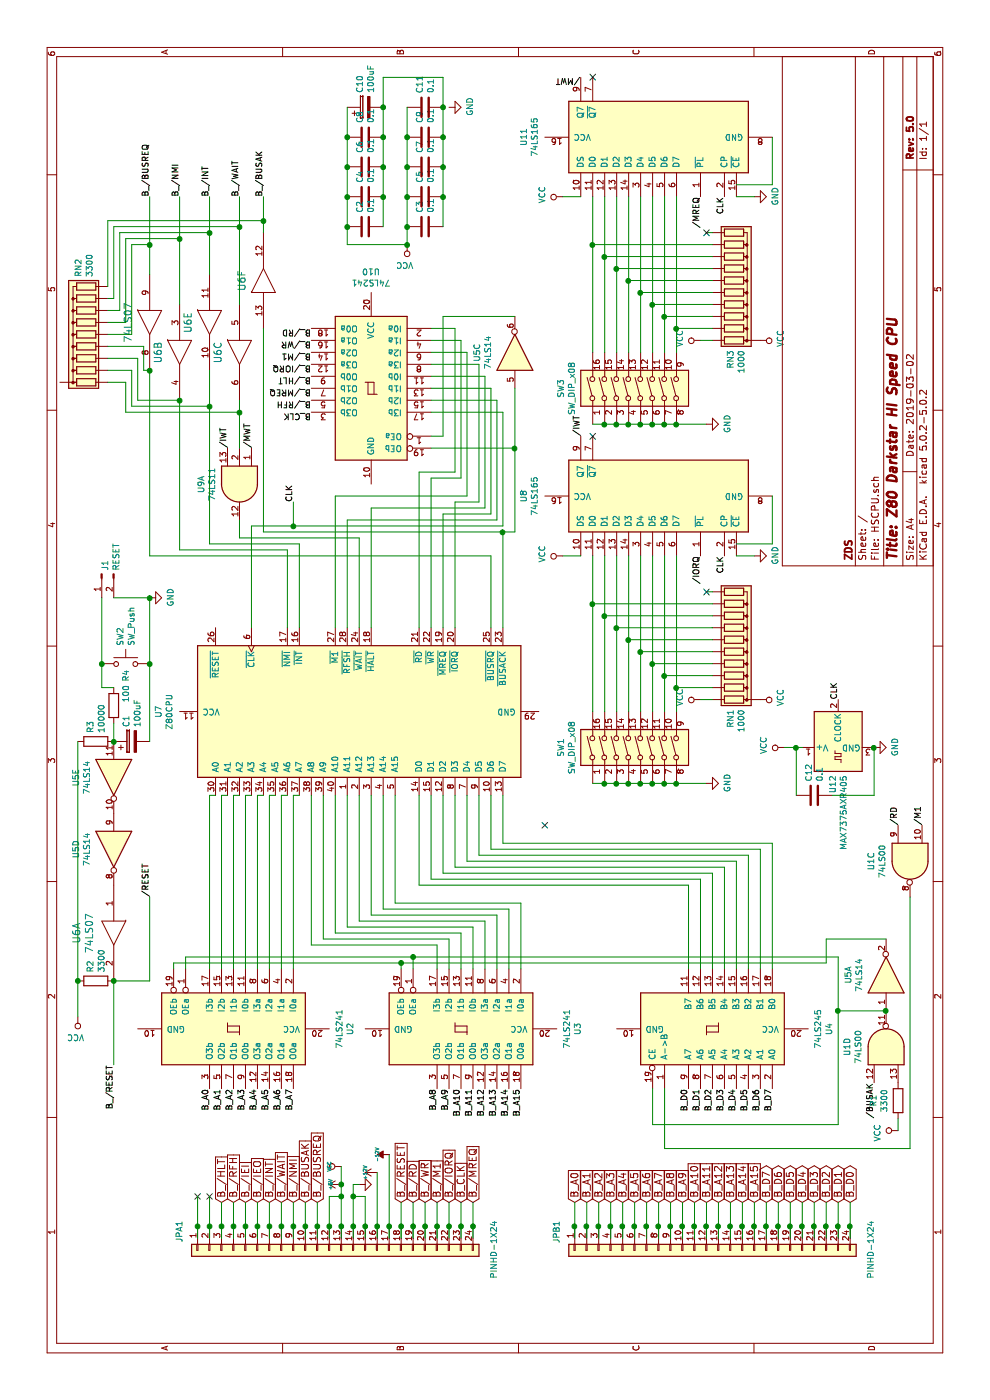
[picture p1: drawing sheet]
EESchema Schematic File Version 4
LIBS:HSCPU-cache
EELAYER 26 0
EELAYER END
$Descr A4 11693 8268
encoding utf-8
Sheet 1 1
Title "Z80 Darkstar HI Speed CPU"
Date "2019-03-02"
Rev "5.0"
Comp "ZDS"
Comment1 ""
Comment2 ""
Comment3 ""
Comment4 ""
$EndDescr
$Comp
L Connector_Generic:Conn_01x24 JPB1
U 1 1
P 1250 5900
F 0 "JPB1" H 1000 7125 50  0000 L BNN
F 1 "PINHD-1X24" H 1000 4500 50  0000 L BNN
F 2 "Pin_Headers:Pin_Header_Angled_1x24" H 1250 6050 50  0001 C CNN
F 3 "" H 1250 5900 60  0000 C CNN
	1    1250 5900
	-1   0    0    -1  
$EndComp
$Comp
L Connector_Generic:Conn_01x24 JPA1
U 1 1
P 1250 2750
F 0 "JPA1" H 1000 3975 50  0000 L BNN
F 1 "PINHD-1X24" H 1000 1350 50  0000 L BNN
F 2 "Pin_Headers:Pin_Header_Angled_1x24" H 1250 2900 50  0001 C CNN
F 3 "" H 1250 2750 60  0000 C CNN
	1    1250 2750
	-1   0    0    -1  
$EndComp
Text GLabel 1650 6400 2    60   BiDi ~ 0
B_D7
Text GLabel 1650 6500 2    60   BiDi ~ 0
B_D6
Text GLabel 1650 6600 2    60   BiDi ~ 0
B_D5
Text GLabel 1650 6700 2    60   BiDi ~ 0
B_D4
Text GLabel 1650 6800 2    60   BiDi ~ 0
B_D3
Text GLabel 1650 6900 2    60   BiDi ~ 0
B_D2
Text GLabel 1650 7000 2    60   BiDi ~ 0
B_D1
Text GLabel 1650 7100 2    60   BiDi ~ 0
B_D0
NoConn ~ 1700 1650
NoConn ~ 1700 1750
$Comp
L power:-12V #PWR05
U 1 1
P 2050 3250
F 0 "#PWR05" H 2050 3380 20  0001 C CNN
F 1 "-12V" H 2050 3350 30  0000 C CNN
F 2 "" H 2050 3250 60  0000 C CNN
F 3 "" H 2050 3250 60  0000 C CNN
	1    2050 3250
	1    0    0    -1  
$EndComp
$Comp
L power:+5V #PWR01
U 1 1
P 1800 2850
F 0 "#PWR01" H 1800 2940 20  0001 C CNN
F 1 "+5V" H 1800 2940 30  0000 C CNN
F 2 "" H 1800 2850 60  0000 C CNN
F 3 "" H 1800 2850 60  0000 C CNN
	1    1800 2850
	1    0    0    -1  
$EndComp
$Comp
L power:GND #PWR02
U 1 1
P 1800 3000
F 0 "#PWR02" H 1800 3000 30  0001 C CNN
F 1 "GND" H 1800 2930 30  0001 C CNN
F 2 "" H 1800 3000 60  0000 C CNN
F 3 "" H 1800 3000 60  0000 C CNN
	1    1800 3000
	1    0    0    -1  
$EndComp
$Comp
L power:+12V #PWR03
U 1 1
P 1900 3150
F 0 "#PWR03" H 1900 3100 20  0001 C CNN
F 1 "+12V" H 1900 3250 30  0000 C CNN
F 2 "" H 1900 3150 60  0000 C CNN
F 3 "" H 1900 3150 60  0000 C CNN
	1    1900 3150
	1    0    0    -1  
$EndComp
$Comp
L power:VCC #PWR04
U 1 1
P 1950 2850
F 0 "#PWR04" H 1950 2950 30  0001 C CNN
F 1 "VCC" H 1950 2950 30  0000 C CNN
F 2 "" H 1950 2850 60  0000 C CNN
F 3 "" H 1950 2850 60  0000 C CNN
	1    1950 2850
	1    0    0    -1  
$EndComp
Wire Wire Line
	1350 6400 1450 6400
Wire Wire Line
	1350 6500 1450 6500
Wire Wire Line
	1350 6600 1450 6600
Wire Wire Line
	1350 6700 1450 6700
Wire Wire Line
	1350 6800 1450 6800
Wire Wire Line
	1350 6900 1450 6900
Wire Wire Line
	1350 7000 1450 7000
Wire Wire Line
	1350 7100 1450 7100
Wire Wire Line
	1350 6300 1450 6300
Wire Wire Line
	1350 6200 1450 6200
Wire Wire Line
	1350 6100 1450 6100
Wire Wire Line
	1350 6000 1450 6000
Wire Wire Line
	1350 5900 1450 5900
Wire Wire Line
	1350 5800 1450 5800
Wire Wire Line
	1350 5700 1450 5700
Wire Wire Line
	1350 1650 1450 1650
Wire Wire Line
	1350 1750 1450 1750
Wire Wire Line
	1350 1850 1450 1850
Wire Wire Line
	1350 1950 1450 1950
Wire Wire Line
	1350 2950 1450 2950
Wire Wire Line
	1350 3050 1450 3050
Wire Wire Line
	1700 3050 1700 2950
Wire Wire Line
	1800 2950 1800 3000
Connection ~ 1700 2950
Wire Wire Line
	1350 2750 1450 2750
Wire Wire Line
	1700 2750 1700 2850
Wire Wire Line
	1350 2850 1450 2850
Connection ~ 1700 2850
Wire Wire Line
	1350 3550 1450 3550
Wire Wire Line
	1350 2650 1450 2650
Wire Wire Line
	1350 2450 1450 2450
Wire Wire Line
	1350 2350 1450 2350
Wire Wire Line
	1350 2250 1450 2250
Wire Wire Line
	1350 2550 1450 2550
Wire Wire Line
	1900 3150 1450 3150
Wire Wire Line
	1700 2950 1800 2950
Wire Wire Line
	1350 2150 1450 2150
Wire Wire Line
	1350 3950 1450 3950
Wire Wire Line
	1350 2050 1450 2050
Wire Wire Line
	1350 5600 1450 5600
Text GLabel 1650 3850 2    60   Input ~ 0
B_CLK
Text GLabel 1650 3550 2    60   Input ~ 0
B_/WR
Text GLabel 1650 3650 2    60   Input ~ 0
B_/M1
Text GLabel 1650 3750 2    60   Input ~ 0
B_/IORQ
Text GLabel 1650 3950 2    60   Input ~ 0
B_/MREQ
Text GLabel 1650 6300 2    60   Input ~ 0
B_A15
Text GLabel 1650 6200 2    60   Input ~ 0
B_A14
Text GLabel 1650 6100 2    60   Input ~ 0
B_A13
Text GLabel 1650 6000 2    60   Input ~ 0
B_A12
Text GLabel 1650 5900 2    60   Input ~ 0
B_A11
Text GLabel 1650 5800 2    60   Input ~ 0
B_A10
Text GLabel 1650 5700 2    60   Input ~ 0
B_A9
Text GLabel 1650 5600 2    60   Input ~ 0
B_A8
Text GLabel 1650 5500 2    60   Input ~ 0
B_A7
Text GLabel 1650 5400 2    60   Input ~ 0
B_A6
Text GLabel 1650 5300 2    60   Input ~ 0
B_A5
Text GLabel 1650 5200 2    60   Input ~ 0
B_A4
Text GLabel 1650 5100 2    60   Input ~ 0
B_A3
Text GLabel 1650 5000 2    60   Input ~ 0
B_A2
Text GLabel 1650 4900 2    60   Input ~ 0
B_A1
Text GLabel 1650 4800 2    60   Input ~ 0
B_A0
Wire Wire Line
	1350 3850 1450 3850
Wire Wire Line
	1350 3450 1450 3450
Wire Wire Line
	1350 3350 1450 3350
Wire Wire Line
	1350 3750 1450 3750
Wire Wire Line
	1350 3650 1450 3650
Wire Wire Line
	1350 3250 1450 3250
Wire Wire Line
	1650 5100 1450 5100
Wire Wire Line
	1350 5500 1450 5500
Wire Wire Line
	1350 4800 1450 4800
Wire Wire Line
	1350 5200 1450 5200
Wire Wire Line
	1350 4900 1450 4900
Wire Wire Line
	1350 5300 1450 5300
Wire Wire Line
	1350 5000 1450 5000
Wire Wire Line
	1350 5400 1450 5400
Text GLabel 1650 3450 2    60   Input ~ 0
B_/RD
Text GLabel 1650 3350 2    60   Input ~ 0
B_/RESET
Text GLabel 1650 2250 2    60   Input ~ 0
B_/INT
Text GLabel 1650 1950 2    60   Input ~ 0
B_/RFH
Text GLabel 1650 1850 2    60   Input ~ 0
B_/HLT
Text GLabel 1650 2650 2    60   Input ~ 0
B_/BUSREQ
Text GLabel 1650 2550 2    60   Input ~ 0
B_/BUSAK
Text GLabel 1650 2450 2    60   Input ~ 0
B_/NMI
Text GLabel 1650 2350 2    60   Input ~ 0
B_/WAIT
Text GLabel 1650 2150 2    60   Input ~ 0
B_/IEO
Text GLabel 1650 2050 2    60   Input ~ 0
B_/IEI
Wire Wire Line
	1700 2850 1800 2850
Connection ~ 1450 1650
Wire Wire Line
	1450 1650 1700 1650
Connection ~ 1450 1750
Wire Wire Line
	1450 1750 1700 1750
Connection ~ 1450 1850
Wire Wire Line
	1450 1850 1650 1850
Connection ~ 1450 1950
Wire Wire Line
	1450 1950 1650 1950
Connection ~ 1450 2050
Wire Wire Line
	1450 2050 1650 2050
Connection ~ 1450 2150
Wire Wire Line
	1450 2150 1650 2150
Connection ~ 1450 2250
Wire Wire Line
	1450 2250 1650 2250
Connection ~ 1450 2350
Wire Wire Line
	1450 2350 1650 2350
Connection ~ 1450 2450
Wire Wire Line
	1450 2450 1650 2450
Connection ~ 1450 2550
Wire Wire Line
	1450 2550 1650 2550
Connection ~ 1450 2650
Wire Wire Line
	1450 2650 1650 2650
Connection ~ 1450 2750
Wire Wire Line
	1450 2750 1700 2750
Connection ~ 1450 2850
Wire Wire Line
	1450 2850 1700 2850
Connection ~ 1450 2950
Wire Wire Line
	1450 2950 1700 2950
Connection ~ 1450 3050
Wire Wire Line
	1450 3050 1700 3050
Connection ~ 1450 3150
Wire Wire Line
	1450 3150 1350 3150
Connection ~ 1450 3250
Wire Wire Line
	1450 3250 2050 3250
Connection ~ 1450 3350
Wire Wire Line
	1450 3350 1650 3350
Connection ~ 1450 3450
Wire Wire Line
	1450 3450 1650 3450
Connection ~ 1450 3550
Wire Wire Line
	1450 3550 1650 3550
Connection ~ 1450 3650
Wire Wire Line
	1450 3650 1650 3650
Connection ~ 1450 3750
Wire Wire Line
	1450 3750 1650 3750
Connection ~ 1450 3850
Wire Wire Line
	1450 3850 1650 3850
Connection ~ 1450 3950
Wire Wire Line
	1450 3950 1650 3950
Connection ~ 1450 4800
Wire Wire Line
	1450 4800 1650 4800
Connection ~ 1450 4900
Wire Wire Line
	1450 4900 1650 4900
Connection ~ 1450 5000
Wire Wire Line
	1450 5000 1650 5000
Connection ~ 1450 5100
Wire Wire Line
	1450 5100 1350 5100
Connection ~ 1450 5200
Wire Wire Line
	1450 5200 1650 5200
Connection ~ 1450 5300
Wire Wire Line
	1450 5300 1650 5300
Connection ~ 1450 5400
Wire Wire Line
	1450 5400 1650 5400
Connection ~ 1450 5500
Wire Wire Line
	1450 5500 1650 5500
Connection ~ 1450 5600
Wire Wire Line
	1450 5600 1650 5600
Connection ~ 1450 5700
Wire Wire Line
	1450 5700 1650 5700
Connection ~ 1450 5800
Wire Wire Line
	1450 5800 1650 5800
Connection ~ 1450 5900
Wire Wire Line
	1450 5900 1650 5900
Connection ~ 1450 6000
Wire Wire Line
	1450 6000 1650 6000
Connection ~ 1450 6100
Wire Wire Line
	1450 6100 1650 6100
Connection ~ 1450 6200
Wire Wire Line
	1450 6200 1650 6200
Connection ~ 1450 6300
Wire Wire Line
	1450 6300 1650 6300
Connection ~ 1450 6400
Wire Wire Line
	1450 6400 1650 6400
Connection ~ 1450 6500
Wire Wire Line
	1450 6500 1650 6500
Connection ~ 1450 6600
Wire Wire Line
	1450 6600 1650 6600
Connection ~ 1450 6700
Wire Wire Line
	1450 6700 1650 6700
Connection ~ 1450 6800
Wire Wire Line
	1450 6800 1650 6800
Connection ~ 1450 6900
Wire Wire Line
	1450 6900 1650 6900
Connection ~ 1450 7000
Wire Wire Line
	1450 7000 1650 7000
Connection ~ 1450 7100
Wire Wire Line
	1450 7100 1650 7100
Connection ~ 1800 2850
Wire Wire Line
	1800 2850 1950 2850
$Comp
L 74xx:74LS241 U2
U 1 1
P 3100 1950
F 0 "U2" H 3100 2928 50  0000 C CNN
F 1 "74LS241" H 3100 2837 50  0000 C CNN
F 2 "" H 3100 1950 50  0001 C CNN
F 3 "http://www.ti.com/lit/gpn/sn74LS241" H 3100 1950 50  0001 C CNN
	1    3100 1950
	-1   0    0    1   
$EndComp
$Comp
L 74xx:74LS241 U3
U 1 1
P 3100 3850
F 0 "U3" H 3100 4828 50  0000 C CNN
F 1 "74LS241" H 3100 4737 50  0000 C CNN
F 2 "" H 3100 3850 50  0001 C CNN
F 3 "http://www.ti.com/lit/gpn/sn74LS241" H 3100 3850 50  0001 C CNN
	1    3100 3850
	-1   0    0    1   
$EndComp
$Comp
L 74xx:74LS241 U10
U 1 1
P 8450 3100
F 0 "U10" H 8450 4078 50  0000 C CNN
F 1 "74LS241" H 8450 3987 50  0000 C CNN
F 2 "" H 8450 3100 50  0001 C CNN
F 3 "http://www.ti.com/lit/gpn/sn74LS241" H 8450 3100 50  0001 C CNN
	1    8450 3100
	0    1    -1   0   
$EndComp
$Comp
L 74xx:74LS245 U4
U 1 1
P 3100 5950
F 0 "U4" H 3100 6928 50  0000 C CNN
F 1 "74LS245" H 3100 6837 50  0000 C CNN
F 2 "" H 3100 5950 50  0001 C CNN
F 3 "http://www.ti.com/lit/gpn/sn74LS245" H 3100 5950 50  0001 C CNN
	1    3100 5950
	1    0    0    1   
$EndComp
$Comp
L CPU:Z80CPU U7
U 1 1
P 5750 3000
F 0 "U7" H 5750 4678 50  0000 C CNN
F 1 "Z80CPU" H 5750 4587 50  0000 C CNN
F 2 "" H 5750 3400 50  0001 C CNN
F 3 "www.zilog.com/manage_directlink.php?filepath=docs/z80/um0080" H 5750 3400 50  0001 C CNN
	1    5750 3000
	-1   0    0    -1  
$EndComp
$Comp
L 74xx:74LS165 U8
U 1 1
P 7550 5450
F 0 "U8" H 7550 6528 50  0000 C CNN
F 1 "74LS165" H 7550 6437 50  0000 C CNN
F 2 "" H 7550 5450 50  0001 C CNN
F 3 "http://www.ti.com/lit/gpn/sn74LS165" H 7550 5450 50  0001 C CNN
	1    7550 5450
	1    0    0    -1  
$EndComp
$Comp
L Device:R_Network10 RN1
U 1 1
P 6350 6150
F 0 "RN1" H 5770 6104 50  0000 R CNN
F 1 "1000" H 5770 6195 50  0000 R CNN
F 2 "Resistor_THT:R_Array_SIP11" V 6925 6150 50  0001 C CNN
F 3 "http://www.vishay.com/docs/31509/csc.pdf" H 6350 6150 50  0001 C CNN
	1    6350 6150
	1    0    0    1   
$EndComp
$Comp
L Switch:SW_DIP_x08 SW1
U 1 1
P 5450 5350
F 0 "SW1" H 5450 6017 50  0000 C CNN
F 1 "SW_DIP_x08" H 5450 5926 50  0000 C CNN
F 2 "" H 5450 5350 50  0001 C CNN
F 3 "" H 5450 5350 50  0001 C CNN
	1    5450 5350
	1    0    0    -1  
$EndComp
Wire Wire Line
	5150 4950 5150 5050
Connection ~ 5150 5050
Wire Wire Line
	5150 5050 5150 5150
Connection ~ 5150 5150
Wire Wire Line
	5150 5150 5150 5250
Connection ~ 5150 5250
Wire Wire Line
	5150 5250 5150 5350
Connection ~ 5150 5350
Wire Wire Line
	5150 5350 5150 5450
Connection ~ 5150 5450
Wire Wire Line
	5150 5450 5150 5550
Connection ~ 5150 5550
Wire Wire Line
	5150 5550 5150 5650
Connection ~ 5150 5650
Wire Wire Line
	5150 5650 5150 5900
$Comp
L power:GND #PWR08
U 1 1
P 5150 5900
F 0 "#PWR08" H 5150 5650 50  0001 C CNN
F 1 "GND" H 5155 5727 50  0000 C CNN
F 2 "" H 5150 5900 50  0001 C CNN
F 3 "" H 5150 5900 50  0001 C CNN
	1    5150 5900
	1    0    0    -1  
$EndComp
$Comp
L power:VCC #PWR09
U 1 1
P 5850 5850
F 0 "#PWR09" H 5850 5700 50  0001 C CNN
F 1 "VCC" H 5867 6023 50  0000 C CNN
F 2 "" H 5850 5850 50  0001 C CNN
F 3 "" H 5850 5850 50  0001 C CNN
	1    5850 5850
	1    0    0    -1  
$EndComp
Wire Wire Line
	5850 5850 5850 5950
$Comp
L power:VCC #PWR012
U 1 1
P 7050 4700
F 0 "#PWR012" H 7050 4550 50  0001 C CNN
F 1 "VCC" H 7067 4873 50  0000 C CNN
F 2 "" H 7050 4700 50  0001 C CNN
F 3 "" H 7050 4700 50  0001 C CNN
	1    7050 4700
	1    0    0    -1  
$EndComp
Wire Wire Line
	7050 4700 7050 4850
Wire Wire Line
	6750 5950 6750 5900
NoConn ~ 6750 5900
NoConn ~ 4800 4550
$Comp
L power:GND #PWR013
U 1 1
P 7050 6300
F 0 "#PWR013" H 7050 6050 50  0001 C CNN
F 1 "GND" H 7055 6127 50  0000 C CNN
F 2 "" H 7050 6300 50  0001 C CNN
F 3 "" H 7050 6300 50  0001 C CNN
	1    7050 6300
	1    0    0    -1  
$EndComp
Wire Wire Line
	7050 6150 7050 6300
Wire Wire Line
	5750 5650 5950 5650
Wire Wire Line
	5750 5550 6050 5550
Wire Wire Line
	5750 5450 6150 5450
Wire Wire Line
	5750 5350 6250 5350
Wire Wire Line
	5750 5250 6350 5250
Wire Wire Line
	5750 5150 6450 5150
Wire Wire Line
	5750 5050 6550 5050
Wire Wire Line
	5750 4950 6650 4950
$Comp
L 74xx:74LS165 U11
U 1 1
P 10550 5450
F 0 "U11" H 10550 6528 50  0000 C CNN
F 1 "74LS165" H 10550 6437 50  0000 C CNN
F 2 "" H 10550 5450 50  0001 C CNN
F 3 "http://www.ti.com/lit/gpn/sn74LS165" H 10550 5450 50  0001 C CNN
	1    10550 5450
	1    0    0    -1  
$EndComp
$Comp
L Device:R_Network10 RN3
U 1 1
P 9350 6150
F 0 "RN3" H 8770 6104 50  0000 R CNN
F 1 "1000" H 8770 6195 50  0000 R CNN
F 2 "Resistor_THT:R_Array_SIP11" V 9925 6150 50  0001 C CNN
F 3 "http://www.vishay.com/docs/31509/csc.pdf" H 9350 6150 50  0001 C CNN
	1    9350 6150
	1    0    0    1   
$EndComp
$Comp
L Switch:SW_DIP_x08 SW3
U 1 1
P 8450 5350
F 0 "SW3" H 8450 6017 50  0000 C CNN
F 1 "SW_DIP_x08" H 8450 5926 50  0000 C CNN
F 2 "" H 8450 5350 50  0001 C CNN
F 3 "" H 8450 5350 50  0001 C CNN
	1    8450 5350
	1    0    0    -1  
$EndComp
Wire Wire Line
	8150 4950 8150 5050
Connection ~ 8150 5050
Wire Wire Line
	8150 5050 8150 5150
Connection ~ 8150 5150
Wire Wire Line
	8150 5150 8150 5250
Connection ~ 8150 5250
Wire Wire Line
	8150 5250 8150 5350
Connection ~ 8150 5350
Wire Wire Line
	8150 5350 8150 5450
Connection ~ 8150 5450
Wire Wire Line
	8150 5450 8150 5550
Connection ~ 8150 5550
Wire Wire Line
	8150 5550 8150 5650
Connection ~ 8150 5650
Wire Wire Line
	8150 5650 8150 5900
$Comp
L power:GND #PWR014
U 1 1
P 8150 5900
F 0 "#PWR014" H 8150 5650 50  0001 C CNN
F 1 "GND" H 8155 5727 50  0000 C CNN
F 2 "" H 8150 5900 50  0001 C CNN
F 3 "" H 8150 5900 50  0001 C CNN
	1    8150 5900
	1    0    0    -1  
$EndComp
$Comp
L power:VCC #PWR015
U 1 1
P 8850 5850
F 0 "#PWR015" H 8850 5700 50  0001 C CNN
F 1 "VCC" H 8867 6023 50  0000 C CNN
F 2 "" H 8850 5850 50  0001 C CNN
F 3 "" H 8850 5850 50  0001 C CNN
	1    8850 5850
	1    0    0    -1  
$EndComp
Wire Wire Line
	8850 5850 8850 5950
$Comp
L power:VCC #PWR017
U 1 1
P 10050 4700
F 0 "#PWR017" H 10050 4550 50  0001 C CNN
F 1 "VCC" H 10067 4873 50  0000 C CNN
F 2 "" H 10050 4700 50  0001 C CNN
F 3 "" H 10050 4700 50  0001 C CNN
	1    10050 4700
	1    0    0    -1  
$EndComp
Wire Wire Line
	10050 4700 10050 4850
Wire Wire Line
	9750 5950 9750 5900
NoConn ~ 9750 5900
$Comp
L power:GND #PWR018
U 1 1
P 10050 6300
F 0 "#PWR018" H 10050 6050 50  0001 C CNN
F 1 "GND" H 10055 6127 50  0000 C CNN
F 2 "" H 10050 6300 50  0001 C CNN
F 3 "" H 10050 6300 50  0001 C CNN
	1    10050 6300
	1    0    0    -1  
$EndComp
Wire Wire Line
	10050 6150 10050 6300
Wire Wire Line
	8750 5650 8950 5650
Wire Wire Line
	8750 5550 9050 5550
Wire Wire Line
	8750 5450 9150 5450
Wire Wire Line
	8750 5350 9250 5350
Wire Wire Line
	8750 5250 9350 5250
Wire Wire Line
	8750 5150 9450 5150
Wire Wire Line
	8750 5050 9550 5050
Wire Wire Line
	8750 4950 9650 4950
Wire Wire Line
	5950 5950 5950 5650
Connection ~ 5950 5650
Wire Wire Line
	5950 5650 7050 5650
Wire Wire Line
	6050 5950 6050 5550
Connection ~ 6050 5550
Wire Wire Line
	6050 5550 7050 5550
Wire Wire Line
	6150 5950 6150 5450
Connection ~ 6150 5450
Wire Wire Line
	6150 5450 7050 5450
Wire Wire Line
	6250 5950 6250 5350
Connection ~ 6250 5350
Wire Wire Line
	6250 5350 7050 5350
Wire Wire Line
	6350 5950 6350 5250
Connection ~ 6350 5250
Wire Wire Line
	6350 5250 7050 5250
Wire Wire Line
	6450 5950 6450 5150
Connection ~ 6450 5150
Wire Wire Line
	6450 5150 7050 5150
Wire Wire Line
	6550 5950 6550 5050
Connection ~ 6550 5050
Wire Wire Line
	6550 5050 7050 5050
Wire Wire Line
	6650 5950 6650 4950
Connection ~ 6650 4950
Wire Wire Line
	6650 4950 7050 4950
Wire Wire Line
	8950 5950 8950 5650
Connection ~ 8950 5650
Wire Wire Line
	8950 5650 10050 5650
Wire Wire Line
	9050 5950 9050 5550
Connection ~ 9050 5550
Wire Wire Line
	9050 5550 10050 5550
Wire Wire Line
	9150 5950 9150 5450
Connection ~ 9150 5450
Wire Wire Line
	9150 5450 10050 5450
Wire Wire Line
	9250 5950 9250 5350
Connection ~ 9250 5350
Wire Wire Line
	9250 5350 10050 5350
Wire Wire Line
	9350 5950 9350 5250
Connection ~ 9350 5250
Wire Wire Line
	9350 5250 10050 5250
Wire Wire Line
	9450 5950 9450 5150
Connection ~ 9450 5150
Wire Wire Line
	9450 5150 10050 5150
Wire Wire Line
	9550 5950 9550 5050
Connection ~ 9550 5050
Wire Wire Line
	9550 5050 10050 5050
Wire Wire Line
	9650 5950 9650 4950
Connection ~ 9650 4950
Wire Wire Line
	9650 4950 10050 4950
Wire Wire Line
	7150 6150 7150 6450
Wire Wire Line
	7150 6450 7550 6450
Wire Wire Line
	10150 6150 10150 6450
Wire Wire Line
	10150 6450 10550 6450
$Comp
L power:VCC #PWR010
U 1 1
P 5850 6350
F 0 "#PWR010" H 5850 6200 50  0001 C CNN
F 1 "VCC" H 5867 6523 50  0000 C CNN
F 2 "" H 5850 6350 50  0001 C CNN
F 3 "" H 5850 6350 50  0001 C CNN
	1    5850 6350
	1    0    0    1   
$EndComp
$Comp
L power:VCC #PWR016
U 1 1
P 8850 6350
F 0 "#PWR016" H 8850 6200 50  0001 C CNN
F 1 "VCC" H 8867 6523 50  0000 C CNN
F 2 "" H 8850 6350 50  0001 C CNN
F 3 "" H 8850 6350 50  0001 C CNN
	1    8850 6350
	1    0    0    1   
$EndComp
Text Label 7050 5850 2    50   ~ 0
/IORQ
Text Label 10050 5850 2    50   ~ 0
/MREQ
Text Label 7050 6050 2    50   ~ 0
CLK
Text Label 10050 6050 2    50   ~ 0
CLK
NoConn ~ 8050 4950
NoConn ~ 11050 4950
Wire Wire Line
	3600 3650 3800 3650
Wire Wire Line
	3800 3650 3800 2600
Wire Wire Line
	3800 2600 5050 2600
Wire Wire Line
	3600 3750 3850 3750
Wire Wire Line
	3850 3750 3850 2700
Wire Wire Line
	3850 2700 5050 2700
Wire Wire Line
	3600 3850 3900 3850
Wire Wire Line
	3900 3850 3900 2800
Wire Wire Line
	3900 2800 5050 2800
Wire Wire Line
	3600 3950 3950 3950
Wire Wire Line
	3950 3950 3950 2900
Wire Wire Line
	3950 2900 5050 2900
Wire Wire Line
	3600 4050 4000 4050
Wire Wire Line
	4000 4050 4000 3000
Wire Wire Line
	4000 3000 5050 3000
Wire Wire Line
	3600 4150 4050 4150
Wire Wire Line
	4050 4150 4050 3100
Wire Wire Line
	4050 3100 5050 3100
Wire Wire Line
	3600 4250 4100 4250
Wire Wire Line
	4100 4250 4100 3200
Wire Wire Line
	4100 3200 5050 3200
Wire Wire Line
	3600 4350 4150 4350
Wire Wire Line
	4150 4350 4150 3300
Wire Wire Line
	4150 3300 5050 3300
Wire Wire Line
	3600 1750 5050 1750
Wire Wire Line
	5050 1750 5050 1800
Wire Wire Line
	5050 1850 5050 1900
Wire Wire Line
	3600 1850 5050 1850
Wire Wire Line
	3600 1950 5050 1950
Wire Wire Line
	5050 1950 5050 2000
Wire Wire Line
	3600 2050 5050 2050
Wire Wire Line
	5050 2050 5050 2100
Wire Wire Line
	3600 2150 5050 2150
Wire Wire Line
	5050 2150 5050 2200
Wire Wire Line
	3600 2250 5050 2250
Wire Wire Line
	5050 2250 5050 2300
Wire Wire Line
	3600 2350 5050 2350
Wire Wire Line
	5050 2350 5050 2400
Wire Wire Line
	3600 2450 5050 2450
Wire Wire Line
	5050 2450 5050 2500
Wire Wire Line
	3600 5750 4300 5750
Wire Wire Line
	4300 5750 4300 3500
Wire Wire Line
	4300 3500 5050 3500
Wire Wire Line
	3600 5850 4350 5850
Wire Wire Line
	4350 5850 4350 3600
Wire Wire Line
	4350 3600 5050 3600
Wire Wire Line
	3600 5950 4400 5950
Wire Wire Line
	4400 5950 4400 3700
Wire Wire Line
	4400 3700 5050 3700
Wire Wire Line
	3600 6050 4450 6050
Wire Wire Line
	4450 6050 4450 3800
Wire Wire Line
	4450 3800 5050 3800
Wire Wire Line
	3600 6150 4500 6150
Wire Wire Line
	4500 6150 4500 3900
Wire Wire Line
	4500 3900 5050 3900
Wire Wire Line
	3600 6250 4550 6250
Wire Wire Line
	4550 6250 4550 4000
Wire Wire Line
	4550 4000 5050 4000
Wire Wire Line
	3600 6350 4600 6350
Wire Wire Line
	4600 6350 4600 4100
Wire Wire Line
	4600 4100 5050 4100
Wire Wire Line
	3600 6450 4650 6450
Wire Wire Line
	4650 6450 4650 4200
Wire Wire Line
	4650 4200 5050 4200
$Comp
L 74xx:74LS00 U1
U 4 1
P 2950 7400
F 0 "U1" H 2950 7725 50  0000 C CNN
F 1 "74LS00" H 2950 7634 50  0000 C CNN
F 2 "" H 2950 7400 50  0001 C CNN
F 3 "http://www.ti.com/lit/gpn/sn74ls00" H 2950 7400 50  0001 C CNN
	4    2950 7400
	1    0    0    -1  
$EndComp
Text Label 2650 7300 2    50   ~ 0
/BUSAK
$Comp
L Device:R R1
U 1 1
P 2500 7500
F 0 "R1" V 2293 7500 50  0000 C CNN
F 1 "3300" V 2384 7500 50  0000 C CNN
F 2 "" V 2430 7500 50  0001 C CNN
F 3 "~" H 2500 7500 50  0001 C CNN
	1    2500 7500
	0    -1   1    0   
$EndComp
$Comp
L power:VCC #PWR06
U 1 1
P 2250 7500
F 0 "#PWR06" H 2250 7350 50  0001 C CNN
F 1 "VCC" H 2267 7673 50  0000 C CNN
F 2 "" H 2250 7500 50  0001 C CNN
F 3 "" H 2250 7500 50  0001 C CNN
	1    2250 7500
	-1   0    0    -1  
$EndComp
Wire Wire Line
	2300 5450 2600 5450
$Comp
L 74xx:74LS14 U5
U 1 1
P 3550 7400
F 0 "U5" H 3550 7717 50  0000 C CNN
F 1 "74LS14" H 3550 7626 50  0000 C CNN
F 2 "" H 3550 7400 50  0001 C CNN
F 3 "http://www.ti.com/lit/gpn/sn74LS14" H 3550 7400 50  0001 C CNN
	1    3550 7400
	1    0    0    -1  
$EndComp
Wire Wire Line
	3250 7400 3250 7000
Wire Wire Line
	3250 7000 2300 7000
Wire Wire Line
	2300 5450 2300 7000
Connection ~ 3250 7400
Wire Wire Line
	3250 7000 3700 7000
Wire Wire Line
	3700 7000 3700 3450
Wire Wire Line
	3700 3450 3600 3450
Connection ~ 3250 7000
Wire Wire Line
	3700 3450 3700 1550
Wire Wire Line
	3700 1550 3600 1550
Connection ~ 3700 3450
Wire Wire Line
	3850 6900 3850 7400
Wire Wire Line
	3650 6900 3650 3350
Wire Wire Line
	3650 3350 3600 3350
Wire Wire Line
	3650 6900 3850 6900
Wire Wire Line
	3650 3350 3650 1450
Wire Wire Line
	3650 1450 3600 1450
Connection ~ 3650 3350
Wire Wire Line
	2250 7500 2350 7500
$Comp
L 74xx:74LS00 U1
U 3 1
P 4500 7600
F 0 "U1" H 4500 7925 50  0000 C CNN
F 1 "74LS00" H 4500 7834 50  0000 C CNN
F 2 "" H 4500 7600 50  0001 C CNN
F 3 "http://www.ti.com/lit/gpn/sn74ls00" H 4500 7600 50  0001 C CNN
	3    4500 7600
	-1   0    0    -1  
$EndComp
Text Label 4800 7500 0    50   ~ 0
/RD
Text Label 4800 7700 0    50   ~ 0
/M1
Wire Wire Line
	4200 7600 2100 7600
Wire Wire Line
	2100 7600 2100 5550
Wire Wire Line
	2100 5550 2600 5550
Text Label 2600 6450 2    50   ~ 0
B_D7
Text Label 2600 6350 2    50   ~ 0
B_D6
Text Label 2600 6250 2    50   ~ 0
B_D5
Text Label 2600 6150 2    50   ~ 0
B_D4
Text Label 2600 6050 2    50   ~ 0
B_D3
Text Label 2600 5950 2    50   ~ 0
B_D2
Text Label 2600 5850 2    50   ~ 0
B_D1
Text Label 2600 5750 2    50   ~ 0
B_D0
Text Label 2600 1750 2    50   ~ 0
B_A0
Text Label 2600 1850 2    50   ~ 0
B_A1
Text Label 2600 1950 2    50   ~ 0
B_A2
Text Label 2600 2050 2    50   ~ 0
B_A3
Text Label 2600 2150 2    50   ~ 0
B_A4
Text Label 2600 2250 2    50   ~ 0
B_A5
Text Label 2600 2350 2    50   ~ 0
B_A6
Text Label 2600 2450 2    50   ~ 0
B_A7
Text Label 2600 3650 2    50   ~ 0
B_A8
Text Label 2600 3750 2    50   ~ 0
B_A9
Text Label 2600 3850 2    50   ~ 0
B_A10
Text Label 2600 3950 2    50   ~ 0
B_A11
Text Label 2600 4050 2    50   ~ 0
B_A12
Text Label 2600 4150 2    50   ~ 0
B_A13
Text Label 2600 4250 2    50   ~ 0
B_A14
Text Label 2600 4350 2    50   ~ 0
B_A15
Wire Wire Line
	6450 3500 7750 3500
Wire Wire Line
	7750 3500 7750 3800
Wire Wire Line
	7750 3800 8950 3800
Wire Wire Line
	8950 3800 8950 3600
Wire Wire Line
	7700 3850 8850 3850
Wire Wire Line
	8850 3850 8850 3600
Wire Wire Line
	6450 2800 7550 2800
Wire Wire Line
	7550 2800 7550 3900
Wire Wire Line
	7550 3900 8750 3900
Wire Wire Line
	8750 3900 8750 3600
Wire Wire Line
	7700 3850 7700 3600
Wire Wire Line
	7700 3600 6450 3600
Wire Wire Line
	6450 3800 7500 3800
Wire Wire Line
	7500 3800 7500 4000
Wire Wire Line
	7500 4000 8650 4000
Wire Wire Line
	8650 4000 8650 3600
Wire Wire Line
	6450 3100 7450 3100
Wire Wire Line
	7450 3100 7450 4050
Wire Wire Line
	7450 4050 8550 4050
Wire Wire Line
	8550 4050 8550 3600
Wire Wire Line
	6450 3700 7400 3700
Wire Wire Line
	7400 3700 7400 4100
Wire Wire Line
	7400 4100 8450 4100
Wire Wire Line
	8450 4100 8450 3600
Wire Wire Line
	6450 2900 7350 2900
Wire Wire Line
	7350 2900 7350 4150
Wire Wire Line
	7350 4150 8350 4150
Wire Wire Line
	8350 4150 8350 3600
Wire Wire Line
	6450 2100 7300 2100
Wire Wire Line
	7300 2100 7300 2450
Wire Wire Line
	7300 4200 8250 4200
Wire Wire Line
	8250 3600 8250 4200
Wire Wire Line
	6450 4200 7250 4200
Wire Wire Line
	7250 4200 7250 4300
$Comp
L 74xx:74LS14 U5
U 3 1
P 8750 4300
F 0 "U5" H 8750 4617 50  0000 C CNN
F 1 "74LS14" H 8750 4526 50  0000 C CNN
F 2 "" H 8750 4300 50  0001 C CNN
F 3 "http://www.ti.com/lit/gpn/sn74LS14" H 8750 4300 50  0001 C CNN
	3    8750 4300
	1    0    0    -1  
$EndComp
Wire Wire Line
	7250 4300 7950 4300
Wire Wire Line
	7950 3600 7950 4300
Connection ~ 7950 4300
Wire Wire Line
	7950 4300 8450 4300
Wire Wire Line
	8050 3600 8050 3700
Wire Wire Line
	8050 3700 9050 3700
Wire Wire Line
	9050 3700 9050 4300
$Comp
L 74ls-sergey:74LS07 U6
U 6 1
P 9350 2200
F 0 "U6" H 9350 2382 60  0000 C CNN
F 1 "74LS07" H 9350 2382 60  0001 C CNN
F 2 "" H 9350 2200 50  0001 C CNN
F 3 "" H 9350 2200 50  0001 C CNN
	6    9350 2200
	1    0    0    -1  
$EndComp
Wire Wire Line
	7250 4200 7250 2200
Wire Wire Line
	7250 2200 8950 2200
Connection ~ 7250 4200
Text Label 10050 2200 0    50   ~ 0
B_/BUSAK
Text Label 8250 2600 1    50   ~ 0
B_CLK
Text Label 8350 2600 1    50   ~ 0
B_/RFH
Text Label 8450 2600 1    50   ~ 0
B_/MREQ
Text Label 8550 2600 1    50   ~ 0
B_/HLT
Text Label 8650 2600 1    50   ~ 0
B_/IORQ
Text Label 8750 2600 1    50   ~ 0
B_/M1
Text Label 8850 2600 1    50   ~ 0
B_/WR
Text Label 8950 2600 1    50   ~ 0
B_/RD
$Comp
L 74ls-sergey:74LS07 U6
U 3 1
P 8750 2000
F 0 "U6" H 8750 2182 60  0000 C CNN
F 1 "74LS07" H 8750 2182 60  0001 C CNN
F 2 "" H 8750 2000 50  0001 C CNN
F 3 "" H 8750 2000 50  0001 C CNN
	3    8750 2000
	-1   0    0    -1  
$EndComp
$Comp
L 74ls-sergey:74LS07 U6
U 5 1
P 9000 1750
F 0 "U6" H 9000 1932 60  0000 C CNN
F 1 "74LS07" H 9000 1932 60  0001 C CNN
F 2 "" H 9000 1750 50  0001 C CNN
F 3 "" H 9000 1750 50  0001 C CNN
	5    9000 1750
	-1   0    0    -1  
$EndComp
$Comp
L 74ls-sergey:74LS07 U6
U 2 1
P 8750 1500
F 0 "U6" H 8750 1682 60  0000 C CNN
F 1 "74LS07" H 8750 1682 60  0001 C CNN
F 2 "" H 8750 1500 50  0001 C CNN
F 3 "" H 8750 1500 50  0001 C CNN
	2    8750 1500
	-1   0    0    -1  
$EndComp
$Comp
L 74ls-sergey:74LS07 U6
U 4 1
P 9000 1250
F 0 "U6" V 9000 1538 60  0001 C CNN
F 1 "74LS07" H 9000 1432 60  0000 C CNN
F 2 "" H 9000 1250 50  0001 C CNN
F 3 "" H 9000 1250 50  0001 C CNN
	4    9000 1250
	-1   0    0    -1  
$EndComp
$Comp
L Device:R_Network09 RN2
U 1 1
P 8900 700
F 0 "RN2" H 9380 746 50  0000 L CNN
F 1 "3300" H 9380 655 50  0000 L CNN
F 2 "Resistor_THT:R_Array_SIP10" V 9475 700 50  0001 C CNN
F 3 "http://www.vishay.com/docs/31509/csc.pdf" H 8900 700 50  0001 C CNN
	1    8900 700 
	1    0    0    -1  
$EndComp
$Comp
L 74xx:74LS11 U9
U 1 1
P 7650 2000
F 0 "U9" H 7650 1683 50  0000 C CNN
F 1 "74LS11" H 7650 1774 50  0000 C CNN
F 2 "" H 7650 2000 50  0001 C CNN
F 3 "http://www.ti.com/lit/gpn/sn74LS11" H 7650 2000 50  0001 C CNN
	1    7650 2000
	-1   0    0    1   
$EndComp
Text Label 8050 4850 0    50   ~ 0
/IWT
Text Label 11050 4850 1    50   ~ 0
/MWT
Text Label 7950 2100 0    50   ~ 0
/MWT
Text Label 7950 1900 0    50   ~ 0
/IWT
Text Label 10050 2000 0    50   ~ 0
B_/WAIT
Wire Wire Line
	7950 2000 8250 2000
Wire Wire Line
	6450 3000 7200 3000
Wire Wire Line
	7200 3000 7200 2000
Wire Wire Line
	7200 2000 7350 2000
Text Label 10050 1750 0    50   ~ 0
B_/INT
Text Label 10050 1500 0    50   ~ 0
B_/NMI
Text Label 10050 1250 0    50   ~ 0
B_/BUSREQ
Wire Wire Line
	7150 1750 7150 2500
Wire Wire Line
	7150 2500 6450 2500
Wire Wire Line
	7100 2400 7100 1500
Wire Wire Line
	7100 1500 8350 1500
Wire Wire Line
	6450 2400 7100 2400
Wire Wire Line
	8600 1250 7050 1250
Wire Wire Line
	7050 1250 7050 4100
Wire Wire Line
	7050 4100 6450 4100
Wire Wire Line
	9750 2200 9850 2200
Wire Wire Line
	9150 2000 9800 2000
Wire Wire Line
	9400 1750 9750 1750
Wire Wire Line
	9150 1500 9700 1500
Wire Wire Line
	9400 1250 9650 1250
Wire Wire Line
	9300 900  9850 900 
Wire Wire Line
	9850 900  9850 2200
Connection ~ 9850 2200
Wire Wire Line
	9850 2200 10050 2200
Wire Wire Line
	9200 900  9200 950 
Wire Wire Line
	9200 950  9800 950 
Wire Wire Line
	9800 950  9800 2000
Connection ~ 9800 2000
Wire Wire Line
	9800 2000 10050 2000
Wire Wire Line
	9100 900  9100 1000
Wire Wire Line
	9100 1000 9750 1000
Wire Wire Line
	9750 1000 9750 1750
Connection ~ 9750 1750
Wire Wire Line
	9750 1750 10050 1750
Wire Wire Line
	9000 900  9000 1050
Wire Wire Line
	9000 1050 9700 1050
Wire Wire Line
	9700 1050 9700 1500
Connection ~ 9700 1500
Wire Wire Line
	9700 1500 10050 1500
Wire Wire Line
	8900 900  8900 1100
Wire Wire Line
	8900 1100 9650 1100
Wire Wire Line
	9650 1100 9650 1250
Connection ~ 9650 1250
Wire Wire Line
	9650 1250 10050 1250
Wire Wire Line
	8800 900  8800 1200
Wire Wire Line
	8800 1200 8600 1200
Wire Wire Line
	8600 1200 8600 1250
Connection ~ 8600 1250
Wire Wire Line
	8700 900  8700 1150
Wire Wire Line
	8600 900  8600 1100
Wire Wire Line
	7150 1750 8300 1750
Wire Wire Line
	8350 1500 8350 1150
Wire Wire Line
	8350 1150 8700 1150
Connection ~ 8350 1500
Wire Wire Line
	8300 1100 8300 1750
Wire Wire Line
	8300 1100 8600 1100
Connection ~ 8300 1750
Wire Wire Line
	8300 1750 8600 1750
Wire Wire Line
	8500 900  8500 1050
Wire Wire Line
	8500 1050 8250 1050
Wire Wire Line
	8250 1050 8250 2000
Connection ~ 8250 2000
Wire Wire Line
	8250 2000 8350 2000
$Comp
L 74ls-sergey:74LS07 U6
U 1 1
P 3900 950
F 0 "U6" H 3900 642 60  0000 C CNN
F 1 "74LS07" H 3900 748 60  0000 C CNN
F 2 "" H 3900 950 50  0001 C CNN
F 3 "" H 3900 950 50  0001 C CNN
	1    3900 950 
	-1   0    0    1   
$EndComp
$Comp
L 74xx:74LS14 U5
U 4 1
P 4600 950
F 0 "U5" H 4600 1267 50  0000 C CNN
F 1 "74LS14" H 4600 1176 50  0000 C CNN
F 2 "" H 4600 950 50  0001 C CNN
F 3 "http://www.ti.com/lit/gpn/sn74LS14" H 4600 950 50  0001 C CNN
	4    4600 950 
	-1   0    0    -1  
$EndComp
$Comp
L 74xx:74LS14 U5
U 5 1
P 5200 950
F 0 "U5" H 5200 1267 50  0000 C CNN
F 1 "74LS14" H 5200 1176 50  0000 C CNN
F 2 "" H 5200 950 50  0001 C CNN
F 3 "http://www.ti.com/lit/gpn/sn74LS14" H 5200 950 50  0001 C CNN
	5    5200 950 
	-1   0    0    -1  
$EndComp
$Comp
L Device:R R2
U 1 1
P 3500 800
F 0 "R2" H 3570 846 50  0000 L CNN
F 1 "3300" H 3570 755 50  0000 L CNN
F 2 "" V 3430 800 50  0001 C CNN
F 3 "~" H 3500 800 50  0001 C CNN
	1    3500 800 
	1    0    0    -1  
$EndComp
$Comp
L Device:R R3
U 1 1
P 5500 800
F 0 "R3" H 5570 846 50  0000 L CNN
F 1 "10000" H 5570 755 50  0000 L CNN
F 2 "" V 5430 800 50  0001 C CNN
F 3 "~" H 5500 800 50  0001 C CNN
	1    5500 800 
	1    0    0    -1  
$EndComp
$Comp
L Device:CP C1
U 1 1
P 5500 1100
F 0 "C1" H 5618 1146 50  0000 L CNN
F 1 "100uF" H 5618 1055 50  0000 L CNN
F 2 "" H 5538 950 50  0001 C CNN
F 3 "~" H 5500 1100 50  0001 C CNN
	1    5500 1100
	1    0    0    -1  
$EndComp
Connection ~ 5500 950 
$Comp
L Device:R R4
U 1 1
P 5800 950
F 0 "R4" V 5900 1200 50  0000 C CNN
F 1 "100" V 5900 1050 50  0000 C CNN
F 2 "" V 5730 950 50  0001 C CNN
F 3 "~" H 5800 950 50  0001 C CNN
	1    5800 950 
	0    1    1    0   
$EndComp
Wire Wire Line
	5500 950  5650 950 
Wire Wire Line
	5500 650  3500 650 
$Comp
L power:VCC #PWR07
U 1 1
P 3200 650
F 0 "#PWR07" H 3200 500 50  0001 C CNN
F 1 "VCC" H 3217 823 50  0000 C CNN
F 2 "" H 3200 650 50  0001 C CNN
F 3 "" H 3200 650 50  0001 C CNN
	1    3200 650 
	0    -1   -1   0   
$EndComp
Wire Wire Line
	3200 650  3500 650 
Connection ~ 3500 650 
$Comp
L Switch:SW_Push SW2
U 1 1
P 6150 1050
F 0 "SW2" V 6104 1198 50  0000 L CNN
F 1 "SW_Push" V 6195 1198 50  0000 L CNN
F 2 "" H 6150 1250 50  0001 C CNN
F 3 "" H 6150 1250 50  0001 C CNN
	1    6150 1050
	0    1    1    0   
$EndComp
$Comp
L Connector:Conn_01x02_Male J1
U 1 1
P 6900 850
F 0 "J1" H 6873 823 50  0000 R CNN
F 1 "RESET" H 6873 732 50  0000 R CNN
F 2 "" H 6900 850 50  0001 C CNN
F 3 "~" H 6900 850 50  0001 C CNN
	1    6900 850 
	-1   0    0    -1  
$EndComp
Wire Wire Line
	5950 950  5950 850 
Wire Wire Line
	5950 850  6150 850 
Wire Wire Line
	6150 850  6700 850 
Connection ~ 6150 850 
Wire Wire Line
	5500 1250 6150 1250
Wire Wire Line
	6150 1250 6700 1250
Wire Wire Line
	6700 1250 6700 950 
Connection ~ 6150 1250
$Comp
L power:GND #PWR011
U 1 1
P 6700 1250
F 0 "#PWR011" H 6700 1000 50  0001 C CNN
F 1 "GND" H 6705 1077 50  0000 C CNN
F 2 "" H 6700 1250 50  0001 C CNN
F 3 "" H 6700 1250 50  0001 C CNN
	1    6700 1250
	1    0    0    -1  
$EndComp
Connection ~ 6700 1250
Text Label 2800 950  2    50   ~ 0
B_/RESET
Wire Wire Line
	2800 950  3500 950 
Connection ~ 3500 950 
Text Label 4200 1250 0    50   ~ 0
/RESET
Wire Wire Line
	3500 950  3500 1250
Wire Wire Line
	3500 1250 4200 1250
$Comp
L Device:CP C10
U 1 1
P 10800 3050
F 0 "C10" H 10918 3096 50  0000 L CNN
F 1 "100uF" H 10918 3005 50  0000 L CNN
F 2 "" H 10838 2900 50  0001 C CNN
F 3 "~" H 10800 3050 50  0001 C CNN
	1    10800 3050
	1    0    0    -1  
$EndComp
$Comp
L Device:C C8
U 1 1
P 10550 3050
F 0 "C8" H 10665 3096 50  0000 L CNN
F 1 "0.1" H 10665 3005 50  0000 L CNN
F 2 "" H 10588 2900 50  0001 C CNN
F 3 "~" H 10550 3050 50  0001 C CNN
	1    10550 3050
	1    0    0    -1  
$EndComp
$Comp
L Device:C C6
U 1 1
P 10300 3050
F 0 "C6" H 10415 3096 50  0000 L CNN
F 1 "0.1" H 10415 3005 50  0000 L CNN
F 2 "" H 10338 2900 50  0001 C CNN
F 3 "~" H 10300 3050 50  0001 C CNN
	1    10300 3050
	1    0    0    -1  
$EndComp
$Comp
L Device:C C4
U 1 1
P 10050 3050
F 0 "C4" H 10165 3096 50  0000 L CNN
F 1 "0.1" H 10165 3005 50  0000 L CNN
F 2 "" H 10088 2900 50  0001 C CNN
F 3 "~" H 10050 3050 50  0001 C CNN
	1    10050 3050
	1    0    0    -1  
$EndComp
$Comp
L Device:C C2
U 1 1
P 9800 3050
F 0 "C2" H 9915 3096 50  0000 L CNN
F 1 "0.1" H 9915 3005 50  0000 L CNN
F 2 "" H 9838 2900 50  0001 C CNN
F 3 "~" H 9800 3050 50  0001 C CNN
	1    9800 3050
	1    0    0    -1  
$EndComp
$Comp
L Device:C C3
U 1 1
P 9800 3550
F 0 "C3" H 9915 3596 50  0000 L CNN
F 1 "0.1" H 9915 3505 50  0000 L CNN
F 2 "" H 9838 3400 50  0001 C CNN
F 3 "~" H 9800 3550 50  0001 C CNN
	1    9800 3550
	1    0    0    -1  
$EndComp
$Comp
L Device:C C5
U 1 1
P 10050 3550
F 0 "C5" H 10165 3596 50  0000 L CNN
F 1 "0.1" H 10165 3505 50  0000 L CNN
F 2 "" H 10088 3400 50  0001 C CNN
F 3 "~" H 10050 3550 50  0001 C CNN
	1    10050 3550
	1    0    0    -1  
$EndComp
$Comp
L Device:C C7
U 1 1
P 10300 3550
F 0 "C7" H 10415 3596 50  0000 L CNN
F 1 "0.1" H 10415 3505 50  0000 L CNN
F 2 "" H 10338 3400 50  0001 C CNN
F 3 "~" H 10300 3550 50  0001 C CNN
	1    10300 3550
	1    0    0    -1  
$EndComp
$Comp
L Device:C C9
U 1 1
P 10550 3550
F 0 "C9" H 10665 3596 50  0000 L CNN
F 1 "0.1" H 10665 3505 50  0000 L CNN
F 2 "" H 10588 3400 50  0001 C CNN
F 3 "~" H 10550 3550 50  0001 C CNN
	1    10550 3550
	1    0    0    -1  
$EndComp
$Comp
L Device:C C11
U 1 1
P 10800 3550
F 0 "C11" H 10915 3596 50  0000 L CNN
F 1 "0.1" H 10915 3505 50  0000 L CNN
F 2 "" H 10838 3400 50  0001 C CNN
F 3 "~" H 10800 3550 50  0001 C CNN
	1    10800 3550
	1    0    0    -1  
$EndComp
Wire Wire Line
	10800 2900 10550 2900
Connection ~ 10050 2900
Wire Wire Line
	10050 2900 9800 2900
Connection ~ 10300 2900
Wire Wire Line
	10300 2900 10050 2900
Connection ~ 10550 2900
Wire Wire Line
	10550 2900 10300 2900
Wire Wire Line
	10800 3400 10550 3400
Connection ~ 10050 3400
Connection ~ 10300 3400
Wire Wire Line
	10300 3400 10050 3400
Connection ~ 10550 3400
Wire Wire Line
	10550 3400 10300 3400
$Comp
L power:VCC #PWR019
U 1 1
P 9650 3400
F 0 "#PWR019" H 9650 3250 50  0001 C CNN
F 1 "VCC" H 9667 3573 50  0000 C CNN
F 2 "" H 9650 3400 50  0001 C CNN
F 3 "" H 9650 3400 50  0001 C CNN
	1    9650 3400
	0    -1   -1   0   
$EndComp
Wire Wire Line
	10050 3400 9800 3400
Wire Wire Line
	9800 3400 9650 3400
Connection ~ 9800 3400
Wire Wire Line
	9650 3400 9650 2900
Wire Wire Line
	9650 2900 9800 2900
Connection ~ 9650 3400
Connection ~ 9800 2900
Wire Wire Line
	9800 3200 10050 3200
Connection ~ 10050 3200
Wire Wire Line
	10050 3200 10300 3200
Connection ~ 10300 3200
Wire Wire Line
	10300 3200 10550 3200
Connection ~ 10550 3200
Wire Wire Line
	10550 3200 10800 3200
Wire Wire Line
	9800 3700 10050 3700
Connection ~ 10050 3700
Wire Wire Line
	10050 3700 10300 3700
Connection ~ 10300 3700
Wire Wire Line
	10300 3700 10550 3700
Connection ~ 10550 3700
Wire Wire Line
	10550 3700 10800 3700
$Comp
L power:GND #PWR020
U 1 1
P 10800 3750
F 0 "#PWR020" H 10800 3500 50  0001 C CNN
F 1 "GND" H 10805 3577 50  0000 C CNN
F 2 "" H 10800 3750 50  0001 C CNN
F 3 "" H 10800 3750 50  0001 C CNN
	1    10800 3750
	1    0    0    -1  
$EndComp
Wire Wire Line
	10800 3200 11050 3200
Wire Wire Line
	11050 3200 11050 3700
Wire Wire Line
	11050 3700 10800 3700
Connection ~ 10800 3200
Connection ~ 10800 3700
$Comp
L Oscillator:MAX7375AXR405 U12
U 1 1
P 5450 7000
F 0 "U12" H 5220 7046 50  0000 R CNN
F 1 "MAX7375AXR405" H 5220 6955 50  0000 R CNN
F 2 "Package_TO_SOT_SMD:SOT-323_SC-70" H 6550 6650 50  0001 C CNN
F 3 "https://datasheets.maximintegrated.com/en/ds/MAX7375.pdf" H 5350 7000 50  0001 C CNN
	1    5450 7000
	1    0    0    -1  
$EndComp
$Comp
L power:VCC #PWR021
U 1 1
P 5450 6550
F 0 "#PWR021" H 5450 6400 50  0001 C CNN
F 1 "VCC" H 5467 6723 50  0000 C CNN
F 2 "" H 5450 6550 50  0001 C CNN
F 3 "" H 5450 6550 50  0001 C CNN
	1    5450 6550
	1    0    0    -1  
$EndComp
$Comp
L power:GND #PWR022
U 1 1
P 5450 7300
F 0 "#PWR022" H 5450 7050 50  0001 C CNN
F 1 "GND" H 5455 7127 50  0000 C CNN
F 2 "" H 5450 7300 50  0001 C CNN
F 3 "" H 5450 7300 50  0001 C CNN
	1    5450 7300
	1    0    0    -1  
$EndComp
$Comp
L Device:C C12
U 1 1
P 5050 6800
F 0 "C12" H 5165 6846 50  0000 L CNN
F 1 "0.1" H 5165 6755 50  0000 L CNN
F 2 "" H 5088 6650 50  0001 C CNN
F 3 "~" H 5050 6800 50  0001 C CNN
	1    5050 6800
	1    0    0    -1  
$EndComp
Wire Wire Line
	5050 6650 5450 6650
Wire Wire Line
	5450 6650 5450 6700
Wire Wire Line
	5450 6650 5450 6550
Connection ~ 5450 6650
Wire Wire Line
	5050 6950 5050 7300
Wire Wire Line
	5050 7300 5450 7300
Connection ~ 5450 7300
Text Label 7500 2450 0    50   ~ 0
CLK
Wire Wire Line
	7300 2450 7500 2450
Connection ~ 7300 2450
Wire Wire Line
	7300 2450 7300 4200
Text Label 5850 7000 0    50   ~ 0
CLK
$EndSCHEMATC
